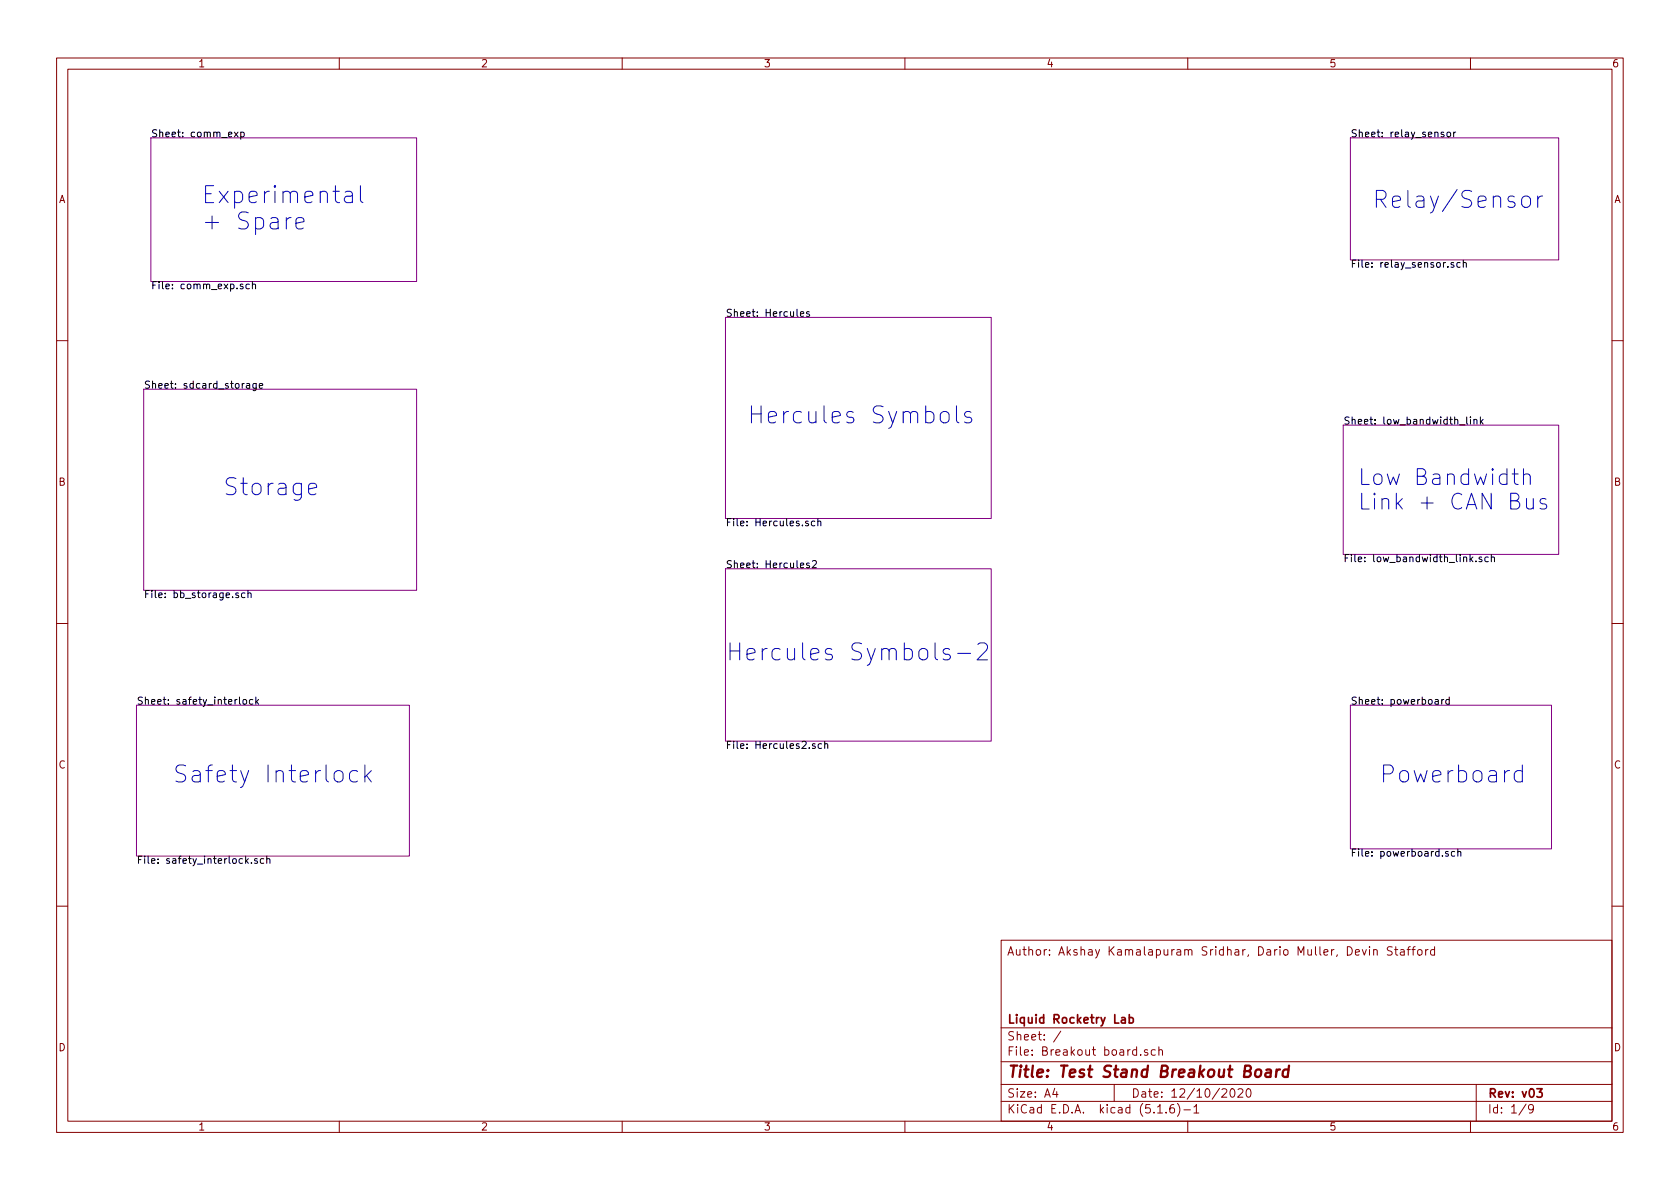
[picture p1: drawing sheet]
<svg xmlns="http://www.w3.org/2000/svg" width="297mm" height="210mm" viewBox="0 0 297 210" stroke-linecap="round" stroke-linejoin="round" font-family="sans-serif">
<g fill="none" stroke="#840000" stroke-width=".18">
<path d="M10 10.3h277v189.9h-277zM12 12.2h273v186.1h-273zM60 10.3v1.9M110 10.3v1.9M160 10.3v1.9M210 10.3v1.9M260 10.3v1.9M10 60.2h2M285 60.2h2M10 110.3h2M285 110.3h2M10 160.2h2"/>
<path d="M177 166.3h108v32h-108zM240.9 167.9l.3 1 .4-1M242.1 167.4v.2M242.1 167.9v1M242.9 168a.37 .37 0 0 1 .6 .1v.8M242.9 167.9v1M246.2 167.5l-.6-.1-.3 .3 .1 .3 .7 .3v.5l-.2 .1-.6-.1M246.6 167.9h.5M246.8 167.4v1.3l.3 .2M247.6 168h.6l.1 .9M248.3 168.3h-.5a.29 .29 0 0 0-.2 .3 .29 .29 0 0 0 .2 .3l.5-.1M248.8 167.9h.6"/>
<path d="M249.4 167.4l-.4 .2v1.3M249.6 167.9h.6M250.2 167.4l-.3 .2v1.3M250.7 168l.2-.1 .5 .1v.8l-.3 .1-.4-.1zM252.1 167.9v1M252.5 167.9l-.4 .3M253.6 168l-.4-.1-.3 .3 .2 .6h.5M253.6 167.4v1.5M285 160.2h2M60 198.3v1.9M110 198.3v1.9M160 198.3v1.9"/>
<path d="M177 194.8h108M177 191.8h108M177 187.8h108M177 181.8h108M186.5 192.5l-.4 1h1M186.8 193v1M187.6 182.3l-1.3 2M197 191.8v3M201.7 186.5v.1M202.9 185.7l-.4-.1-.2 .2 .1 .2 .5 .2v.3h-.6M204.3 185.7l-.5-.1-.2 .3v.6l.2 .1 .5-.1M204.7 196.8h.8"/>
<path d="M204.9 185.7l.2-.1 .4 .1v.9M204.9 185.1v1.5M206.2 196.7v.1M207.5 195.3a.59 .59 0 0 0-.7 .7v.5l.2 .2 .4 .1 .2-.1 .1-.5-.2-.2-.4-.1-.3 .3M208.2 195.1a1.71 1.71 0 0 1 0 2.3M209.3 196.3h1.2M210 198.3v1.9M211.1 195.8l.4-.5v1.5M211.1 196.8h.9M216.1 192.7l.2-.2h.3l.2 .2 .1 .3-.9 1h.9M217.7 192.6l.1-.1a.8 .8 0 0 1 .6 .8 .8 .8 0 0 1-.6 .7 1 1 0 0 1-.1-1.4zM218.9 192.7l.2-.2h.4l.3 .5-1 1h1"/>
<path d="M220.5 192.7l.3-.2a.94 .94 0 0 1 0 1.5 .79 .79 0 0 1-.3-1.3zM260 198.3v1.9M261 191.8v6.5M269.8 195.2l-1.2 2M271.1 196l-.3 .3-.4-.1-.1-.2v-.4l.1-.2 .4-.1 .2 .2a1.19 1.19 0 0 1-.2 1.2l-.4 .1"/>
</g>
<path d="M199.7 179.4v1.5M198.3 180h.6l.1 .9M199 180.3l-.5 .1a.29 .29 0 0 0-.3 .2 .29 .29 0 0 0 .3 .3l.5-.1M199.7 180l.4-.1 .3 .3-.1 .6-.2 .1-.4-.1M271.7 192.5h1l-.5 .6 .4 .1v.7l-.2 .1-.7-.1" fill="none" stroke="#840000" stroke-width=".3"/>
<path d="M222.1 189.3a.53 .53 0 0 1 .5-.2 .53 .53 0 0 1 .4 .4l-.1 .6a.54 .54 0 0 1-.5 .4 .54 .54 0 0 1-.5-.4zM223.9 189.2h.8l-.1 1.2M224.7 189.6l-.7 .1a.4 .4 0 0 0-.3 .3 .4 .4 0 0 0 .3 .4l.6-.1M225.7 189.1l-.1 1.3M226.3 189.1a.55 .55 0 0 0-.6 .4M227.8 189.2a.68 .68 0 0 0-1 .3v.8l.3 .1 .6-.1M227.9 188.4l-.2 2" fill="none" stroke="#840000" stroke-width=".41"/>
<path d="M26.7 24.4h47v25.4h-47zM238.8 24.4h36.8v21.6h-36.8zM128.3 56.1h47v35.6h-47zM25.4 68.8h48.3v35.6h-48.3zM237.5 75.2h38.1v22.8h-38.1zM128.3 100.6h47v30.5h-47zM24.1 124.7h48.3v26.7h-48.3zM238.8 124.7h35.5v25.4h-35.5z" fill="none" stroke="#840084" stroke-width=".18"/>
<g fill="none" stroke="#000" stroke-width=".18">
<path d="M41.4 23.4l.7 .8M42.1 23.4l-.7 .8M42.6 23.4h.4l.2 .2-.1 .5h-.5M42.6 23.4v1.2M255.3 23.4h-.3l-.2 .1v.2l.5 .1v.3h-.5M255.9 23.4h.3l.3 .2-.1 .5-.3 .1-.2-.1zM257 23.4v.8M257.4 23.4l-.4 .2M43 50.3l-.4-.1-.1 .2v.2l.5 .1v.3h-.5M44.1 50.3l-.4-.1-.2 .3 .1 .5h.5M44.6 50.4l.2-.2 .3 .1 .1 .8M44.6 49.8v1.3"/>
<path d="M141.5 55.5l.6-.1v-.2l-.4-.1-.2 .2 .1 .6h.5M143.1 55.2l-.3-.1-.2 .2 .1 .2 .4 .1v.3h-.5M257 46.5l-.3-.1-.2 .2 .1 .2 .4 .1v.3h-.5M258.2 46.5l-.4-.1-.2 .3 .1 .5h.5M258.7 46.6l.2-.2 .3 .1 .1 .8M258.7 46v1.3M43.6 67.9h.5v.8M44.1 68.1l-.4 .1-.2 .1 .1 .3h.5M45.3 67.8l-.1 1.2-.1 .1-.3-.1M45.3 67.9l-.4-.1-.2 .2 .1 .6h.5M45.8 68.2l.7-.1-.1-.2-.4-.1-.2 .2 .1 .6h.5M259.3 73.7v1.1l.2 .2"/>
<path d="M260 73.7v.2M260 74.2v.8M260.6 74.3l.2-.1h.3v.8M260.6 74.2v.8M261.7 73.7v1.3M261.9 74.5l.3 .5M262.2 74.2l-.5 .4M142.9 92.2l-.3-.1-.2 .2 .1 .2 .4 .1v.3h-.5M143.1 99.6h-.3l-.2 .1 .1 .2 .4 .1v.3h-.5M143.6 99.3l.5-.2 .2 .4v.2l-.7 .7h.7M144.1 92.2l-.4-.1-.2 .3 .1 .5h.5M144.6 92.3l.2-.2 .3 .1v.8"/>
<path d="M144.6 91.7v1.3M260 98.9l.4 .4M260.4 98.5l-.5 .5M261 99.2v.1M262 98.5h-.3l-.2 .2 .1 .2 .4 .1v.3h-.5M263.1 98.5h-.3l-.3 .2 .2 .6h.4M263.7 98.6l.2-.1h.3v.8M263.7 98.1v1.2M42.2 104.9l-.3-.1-.2 .2v.2l.5 .1v.3h-.5M43.3 104.9l-.3-.1-.3 .3 .1 .5h.5M43.8 105l.2-.2 .3 .1 .1 .8M43.8 104.4v1.3"/>
<path d="M43.1 123.7h.3l.2 .2-.1 .6h-.3l-.2-.1zM44.7 123.7h-.4l-.2 .2 .1 .6h.5M45.2 123.3v1.2M45.4 124l.3 .5M45.7 123.7l-.5 .5M144.1 131.6l-.3-.1-.2 .2 .1 .2 .4 .1v.3h-.5M145.3 131.6l-.4-.1-.2 .2 .1 .6h.5M145.8 131.6l.2-.1 .3 .1 .1 .8M145.8 131.1v1.3M253.8 123.7h.5v.8M254.3 124h-.4l-.2 .2 .2 .3h.4M254.9 123.7v.8"/>
<path d="M255.3 123.7l-.4 .2M256.2 123.7h-.3l-.3 .2 .2 .6h.4M256.2 123.3v1.2M44.4 152.5v.2M45.5 151.9l-.3-.1-.2 .2 .1 .2 .4 .1v.3h-.5M46.6 151.9l-.3-.1-.3 .3 .2 .5h.4M47.2 152l.1-.2 .4 .1v.8M47.2 151.4v1.3M256.1 150.6h-.3l-.2 .1v.2l.5 .1v.4h-.5M257.2 150.6h-.4l-.2 .2 .1 .6h.5M257.8 150.7l.1-.1h.3l.1 .8M257.8 150.1v1.3"/>
</g>
<g fill="none" stroke="#0000c2" stroke-width=".18">
<path d="M52.3 39.5l1.4-.3-.1-.6-.3-.1h-.5l-.3 .1-.2 .3v1.2l.2 .2 .3 .2h.5l.3-.2M61 34l.3-.2h.6l.3 .2 .1 .3v1.5M62.3 34.5l-.3 .2h-.7a.59 .59 0 0 0-.4 .6 .59 .59 0 0 0 .4 .5h.7l.3-.1M63.7 32.8v2.6l.2 .3 .3 .1M269.2 34.9a.81 .81 0 0 1 .8-.2 .81 .81 0 0 1 .6 .5v.9a.81 .81 0 0 1-.8 .6 .81 .81 0 0 1-.8-.6v-.9zM271.9 34.7v2M272.7 34.7a.82 .82 0 0 0-.8 .5M166.4 73a.81 .81 0 0 1 .8-.2 .81 .81 0 0 1 .6 .5v.9a.81 .81 0 0 1-.8 .6 .81 .81 0 0 1-.8-.6v-.9zM169.1 71.8v2.5l.1 .3 .3 .2M171.7 72.9l-.3-.1h-.4l-.3 .1-.2 .3 .2 .4 1 .3 .1 .3-.1 .4-.3 .2h-.6l-.3-.2M54.6 86.5l1.4-.3-.1-.6-.4-.1h-.5l-.3 .1-.1 .3v1.1l.1 .3 .3 .2h.5l.4-.2M267.4 83.8h1"/>
<path d="M267.8 82.9v2.4l.1 .2 .5 .2M269.4 84.1a.7 .7 0 0 1 1.2 .1v1.5M269.4 82.9v2.8M269.9 88.2v1.4a.69 .69 0 0 0 1.2 .2M271.1 88.2v1.8M273.4 88.3l-.7-.1-.3 .1-.1 .3 .1 .3 1 .3 .1 .3-.1 .4-.3 .1-.8-.1M129.1 113.7v3M129.1 115.1h1.7M130.8 113.7v3M132.1 115.7l1.4-.3-.2-.6-.2-.1h-.6l-.3 .1-.1 .3v1.2l.1 .2 .3 .2h.6l.2-.2M172.9 114l.4-.3h.7a.81 .81 0 0 1 .4 1.3l-1.7 1.7h1.9M63.2 136.4l-.3-.1h-.5l-.3 .1-.3 .4v.9l.3 .4 .3 .2h.5l.3-.2"/>
<path d="M64.5 135.3v3M64.8 137.1l.9 1.2M65.7 136.3l-1.2 1.1M269.2 136.4l-.3-.1h-.6l-.4 .2-.2 .3v.9l.3 .4 .3 .2h.6l.3-.2M269.2 135.3v3"/>
</g>
<g font-size="4.2" fill="#0000c2">
<text x="35.6" y="36">Experimental</text>
<text x="35.6" y="40.6">+ Spare</text>
<text x="242.6" y="36.8">Relay/Sensor</text>
<text x="132.1" y="74.9">Hercules Symbols</text>
<text x="39.4" y="87.6">Storage</text>
<text x="135.4" y="116.8">Hercules Symbols-2</text>
<text x="30.5" y="138.4">Safety Interlock</text>
<text x="243.8" y="138.4">Powerboard</text>
</g>
<g font-size="3.9" fill="#0000c2">
<text x="240" y="85.8">Low Bandwidth</text>
<text x="240" y="90.2">Link + CAN Bus</text>
</g>
<text font-size="2.8" fill="#840000" x="178" y="190.5">Title: Test Stand Breakout Board</text>
<g font-size="2.1" fill="#840000">
<text x="178" y="169">Author: Akshay Kamalapuram Sridhar, Dario Muller, Devin Stafford</text>
<text x="178" y="184">Sheet: /</text>
<text x="178" y="181">Liquid Rocketry Lab</text>
<text x="178" y="186.7">File: Breakout board.sch</text>
<text x="178" y="196.9">KiCad E.D.A. kicad (5.1.6)-1</text>
<text x="178" y="194.1">Size: A4</text>
<text x="200" y="194.1">Date: 12/10/2020</text>
<text x="263" y="194.1">Rev: v03</text>
<text x="263" y="196.9">Id: 1/9</text>
</g>
<g font-size="1.8" fill="#840000">
<text x="35" y="11.9">1</text>
<text x="85" y="11.9">2</text>
<text x="135" y="11.9">3</text>
<text x="185" y="11.9">4</text>
<text x="235" y="11.9">5</text>
<text x="285" y="11.9">6</text>
<text x="10.4" y="35.9">A</text>
<text x="285.4" y="35.9">A</text>
<text x="10.4" y="85.9">B</text>
<text x="285.4" y="85.9">B</text>
<text x="10.4" y="135.9">C</text>
<text x="285.4" y="135.9">C</text>
<text x="10.4" y="185.9">D</text>
<text x="285.4" y="185.9">D</text>
<text x="35" y="199.9">1</text>
<text x="85" y="199.9">2</text>
<text x="135" y="199.9">3</text>
<text x="185" y="199.9">4</text>
<text x="235" y="199.9">5</text>
<text x="285" y="199.9">6</text>
</g>
<g font-size="1.8">
<text x="26.7" y="24.3">Sheet: comm_exp</text>
<text x="238.8" y="24.3">Sheet: relay_sensor</text>
<text x="238.8" y="47.3">File: relay_sensor.sch</text>
<text x="26.7" y="51.1">File: comm_exp.sch</text>
<text x="128.3" y="56">Sheet: Hercules</text>
<text x="25.4" y="68.7">Sheet: sdcard_storage</text>
<text x="237.5" y="75.1">Sheet: low_bandwidth_link</text>
<text x="128.3" y="93.1">File: Hercules.sch</text>
<text x="128.3" y="100.5">Sheet: Hercules2</text>
<text x="237.5" y="99.4">File: low_bandwidth_link.sch</text>
<text x="25.4" y="105.8">File: bb_storage.sch</text>
<text x="24.1" y="124.6">Sheet: safety_interlock</text>
<text x="238.8" y="124.6">Sheet: powerboard</text>
<text x="128.3" y="132.4">File: Hercules2.sch</text>
<text x="24.1" y="152.7">File: safety_interlock.sch</text>
<text x="238.8" y="151.5">File: powerboard.sch</text>
</g>
</svg>
